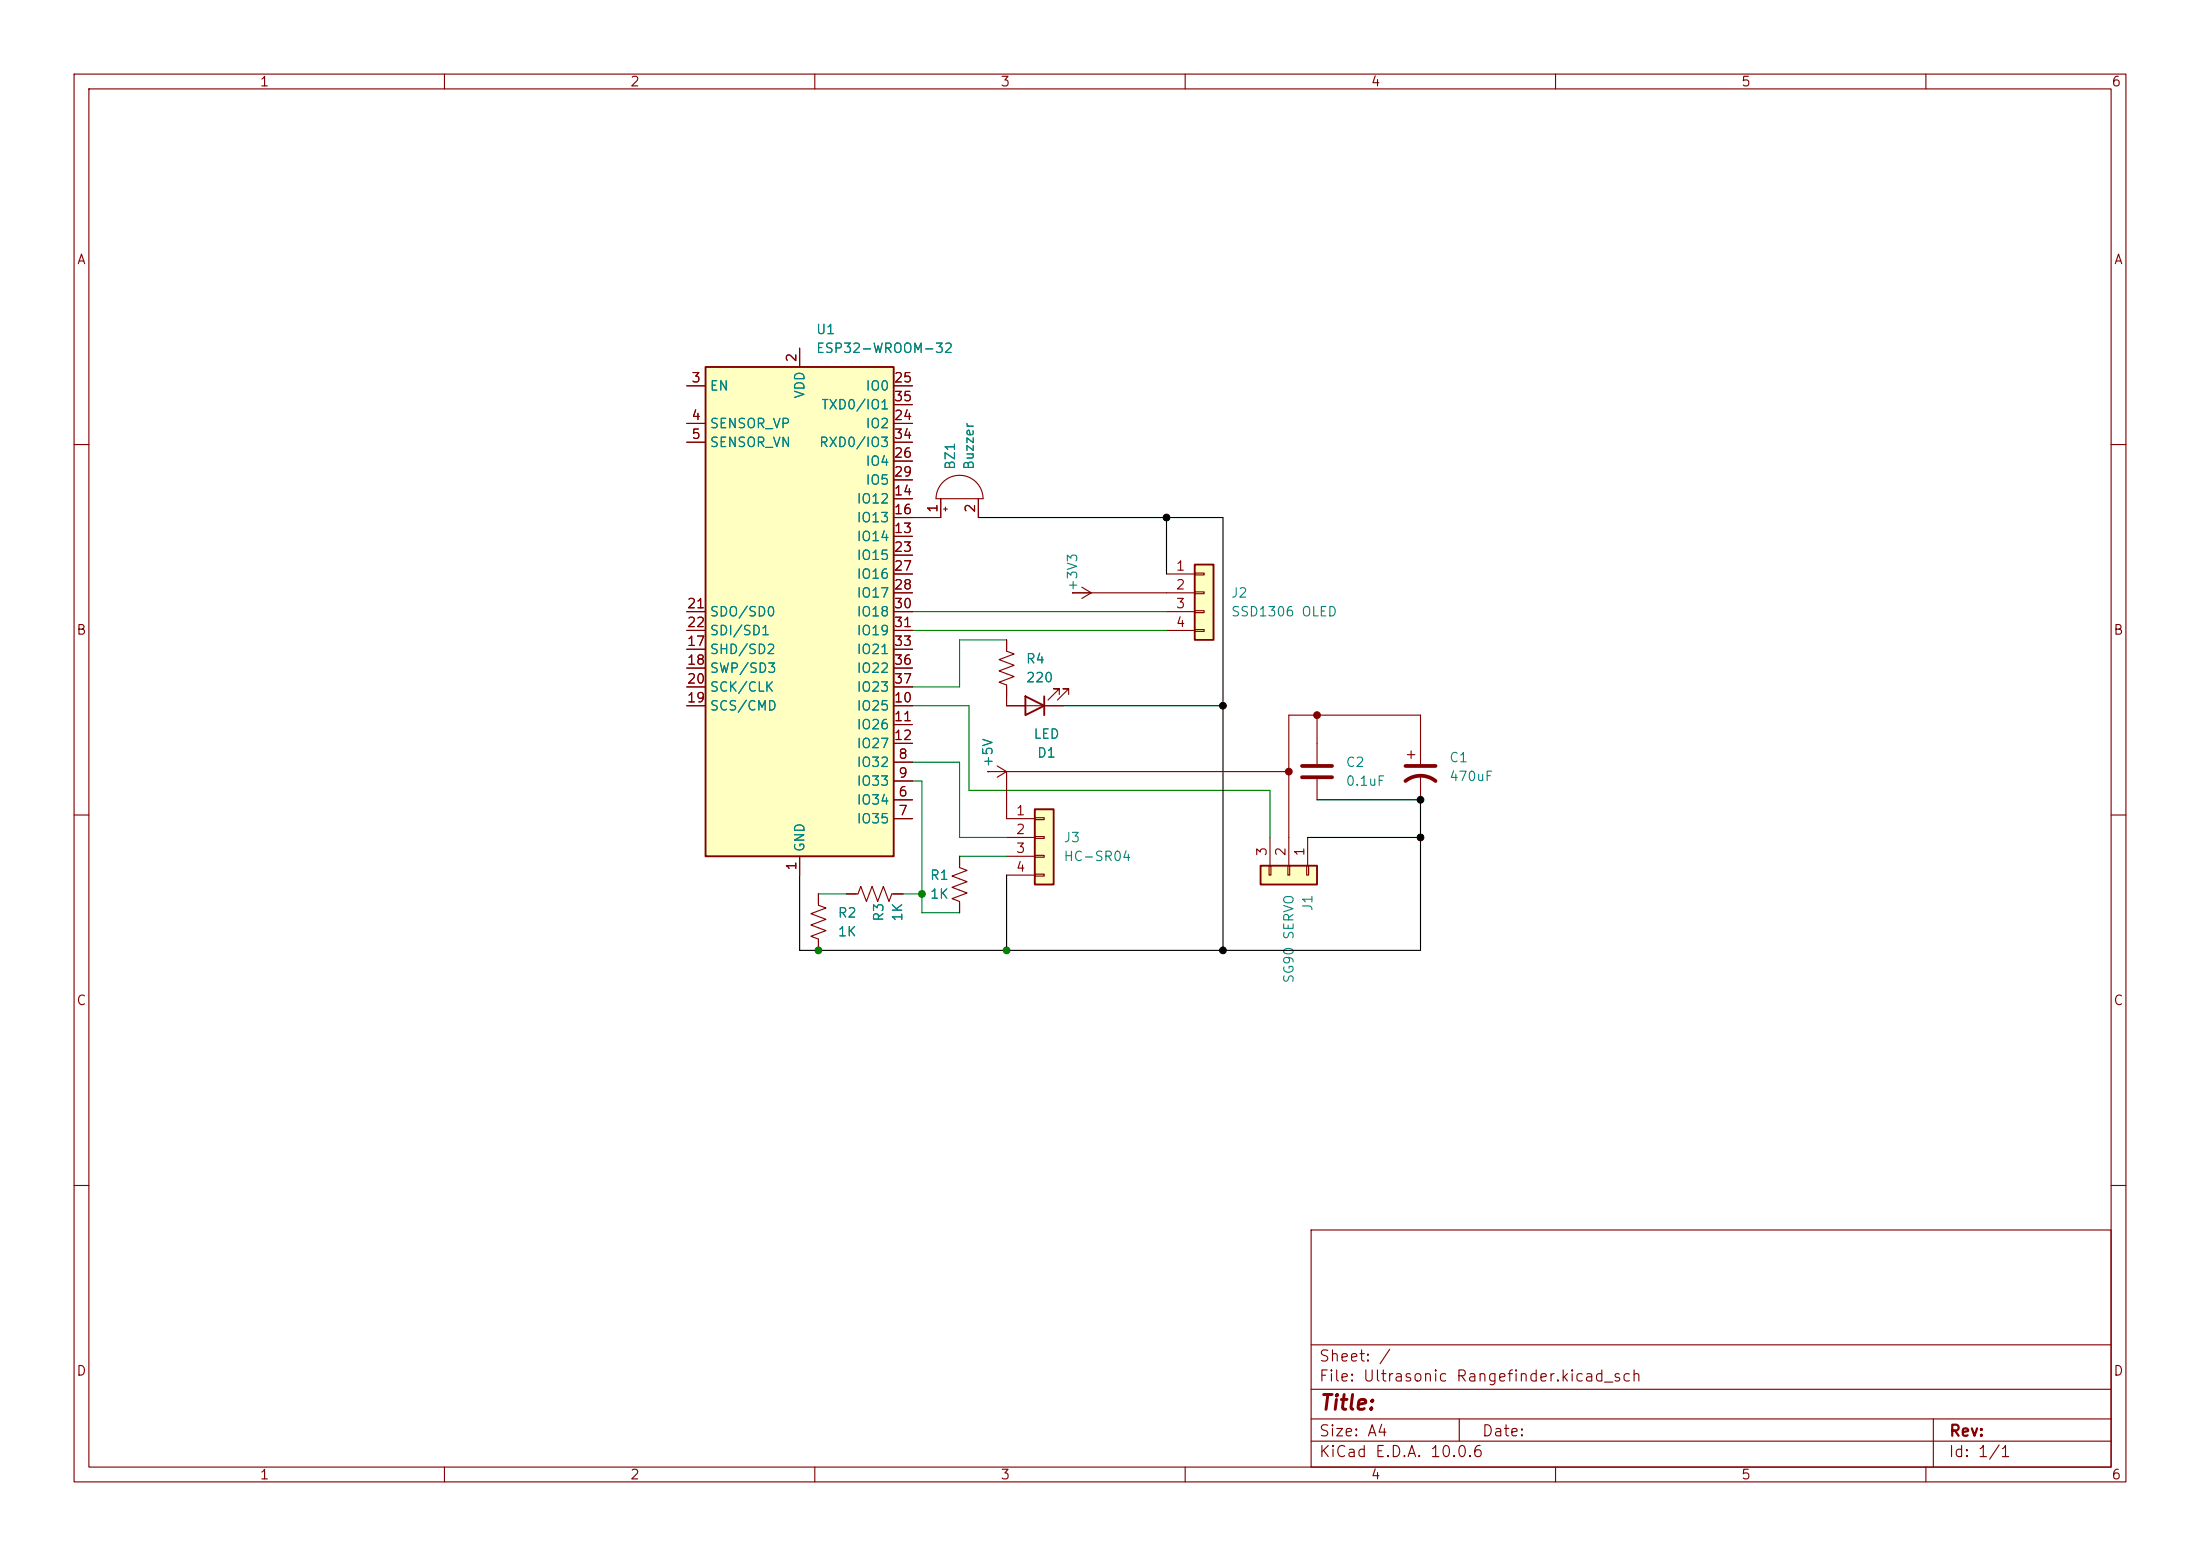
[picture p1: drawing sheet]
(kicad_sch
 (version 20260306)
 (generator "eeschema")
 (generator_version "10.0")
 (paper "A4")
 (lib_symbols
  (symbol "Connector_Generic:Conn_01x03"
   (pin_names
    (offset 1.016) (hide yes)) (exclude_from_sim no) (in_bom yes) (on_board yes)
   (in_pos_files yes)
   (duplicate_pin_numbers_are_jumpers no)
   (property "Reference" "J" (at 0 5.08 0) (show_name no) (do_not_autoplace no) (effects (font (size 1.27 1.27))))
   (property "Value" "Conn_01x03" (at 0 -5.08 0) (show_name no) (do_not_autoplace no) (effects (font (size 1.27 1.27))))
   (property "Footprint" "" (at 0 0 0) (show_name no) (do_not_autoplace no) (hide yes) (effects (font (size 1.27 1.27))))
   (property "Datasheet" "" (at 0 0 0) (show_name no) (do_not_autoplace no) (hide yes) (effects (font (size 1.27 1.27))))
   (property "Description" "Generic connector, single row, 01x03, script generated (kicad-library-utils/schlib/autogen/connector/)" (at 0 0 0) (show_name no) (do_not_autoplace no) (hide yes) (effects (font (size 1.27 1.27))))
   (symbol "Conn_01x03_1_1"
    (rectangle (start -1.27 3.81) (end 1.27 -3.81) (stroke (width 0.254) (type default)) (fill (type background)))
    (rectangle (start -1.27 2.667) (end 0 2.413) (stroke (width 0.1524) (type default)) (fill (type none)))
    (rectangle (start -1.27 0.127) (end 0 -0.127) (stroke (width 0.1524) (type default)) (fill (type none)))
    (rectangle (start -1.27 -2.413) (end 0 -2.667) (stroke (width 0.1524) (type default)) (fill (type none)))
    (pin passive line (at -5.08 2.54 0) (length 3.81) (name "Pin_1" (effects (font (size 1.27 1.27)))) (number "1" (effects (font (size 1.27 1.27)))))
    (pin passive line (at -5.08 0 0) (length 3.81) (name "Pin_2" (effects (font (size 1.27 1.27)))) (number "2" (effects (font (size 1.27 1.27)))))
    (pin passive line (at -5.08 -2.54 0) (length 3.81) (name "Pin_3" (effects (font (size 1.27 1.27)))) (number "3" (effects (font (size 1.27 1.27))))))
   (embedded_fonts no))
  (symbol "Connector_Generic:Conn_01x04"
   (pin_names
    (offset 1.016) (hide yes)) (exclude_from_sim no) (in_bom yes) (on_board yes)
   (in_pos_files yes)
   (duplicate_pin_numbers_are_jumpers no)
   (property "Reference" "J" (at 0 5.08 0) (show_name no) (do_not_autoplace no) (effects (font (size 1.27 1.27))))
   (property "Value" "Conn_01x04" (at 0 -7.62 0) (show_name no) (do_not_autoplace no) (effects (font (size 1.27 1.27))))
   (property "Footprint" "" (at 0 0 0) (show_name no) (do_not_autoplace no) (hide yes) (effects (font (size 1.27 1.27))))
   (property "Datasheet" "" (at 0 0 0) (show_name no) (do_not_autoplace no) (hide yes) (effects (font (size 1.27 1.27))))
   (property "Description" "Generic connector, single row, 01x04, script generated (kicad-library-utils/schlib/autogen/connector/)" (at 0 0 0) (show_name no) (do_not_autoplace no) (hide yes) (effects (font (size 1.27 1.27))))
   (symbol "Conn_01x04_1_1"
    (rectangle (start -1.27 3.81) (end 1.27 -6.35) (stroke (width 0.254) (type default)) (fill (type background)))
    (rectangle (start -1.27 2.667) (end 0 2.413) (stroke (width 0.1524) (type default)) (fill (type none)))
    (rectangle (start -1.27 0.127) (end 0 -0.127) (stroke (width 0.1524) (type default)) (fill (type none)))
    (rectangle (start -1.27 -2.413) (end 0 -2.667) (stroke (width 0.1524) (type default)) (fill (type none)))
    (rectangle (start -1.27 -4.953) (end 0 -5.207) (stroke (width 0.1524) (type default)) (fill (type none)))
    (pin passive line (at -5.08 2.54 0) (length 3.81) (name "Pin_1" (effects (font (size 1.27 1.27)))) (number "1" (effects (font (size 1.27 1.27)))))
    (pin passive line (at -5.08 0 0) (length 3.81) (name "Pin_2" (effects (font (size 1.27 1.27)))) (number "2" (effects (font (size 1.27 1.27)))))
    (pin passive line (at -5.08 -2.54 0) (length 3.81) (name "Pin_3" (effects (font (size 1.27 1.27)))) (number "3" (effects (font (size 1.27 1.27)))))
    (pin passive line (at -5.08 -5.08 0) (length 3.81) (name "Pin_4" (effects (font (size 1.27 1.27)))) (number "4" (effects (font (size 1.27 1.27))))))
   (embedded_fonts no))
  (symbol "Device:Buzzer"
   (pin_names
    (offset 0.0254) (hide yes)) (exclude_from_sim no) (in_bom yes) (on_board yes)
   (in_pos_files yes)
   (duplicate_pin_numbers_are_jumpers no)
   (property "Reference" "BZ" (at 3.81 1.27 0) (show_name no) (do_not_autoplace no) (effects (font (size 1.27 1.27)) (justify left)))
   (property "Value" "Buzzer" (at 3.81 -1.27 0) (show_name no) (do_not_autoplace no) (effects (font (size 1.27 1.27)) (justify left)))
   (property "Footprint" "" (at -0.635 2.54 90) (show_name no) (do_not_autoplace no) (hide yes) (effects (font (size 1.27 1.27))))
   (property "Datasheet" "" (at -0.635 2.54 90) (show_name no) (do_not_autoplace no) (hide yes) (effects (font (size 1.27 1.27))))
   (property "Description" "Buzzer, polarized" (at 0 0 0) (show_name no) (do_not_autoplace no) (hide yes) (effects (font (size 1.27 1.27))))
   (symbol "Buzzer_0_1"
    (polyline (pts (xy -1.651 1.905) (xy -1.143 1.905)) (stroke (width 0) (type default)) (fill (type none)))
    (polyline (pts (xy -1.397 2.159) (xy -1.397 1.651)) (stroke (width 0) (type default)) (fill (type none)))
    (arc (start 0 3.175) (mid 3.1612 0) (end 0 -3.175) (stroke (width 0) (type default)) (fill (type none)))
    (polyline (pts (xy 0 3.175) (xy 0 -3.175)) (stroke (width 0) (type default)) (fill (type none))))
   (symbol "Buzzer_1_1"
    (pin passive line (at -2.54 2.54 0) (length 2.54) (name "+" (effects (font (size 1.27 1.27)))) (number "1" (effects (font (size 1.27 1.27)))))
    (pin passive line (at -2.54 -2.54 0) (length 2.54) (name "-" (effects (font (size 1.27 1.27)))) (number "2" (effects (font (size 1.27 1.27))))))
   (embedded_fonts no))
  (symbol "Device:C"
   (pin_numbers (hide yes))
   (pin_names
    (offset 0.254)) (exclude_from_sim no) (in_bom yes) (on_board yes)
   (in_pos_files yes)
   (duplicate_pin_numbers_are_jumpers no)
   (property "Reference" "C" (at 0.635 2.54 0) (show_name no) (do_not_autoplace no) (effects (font (size 1.27 1.27)) (justify left)))
   (property "Value" "C" (at 0.635 -2.54 0) (show_name no) (do_not_autoplace no) (effects (font (size 1.27 1.27)) (justify left)))
   (property "Footprint" "" (at 0.9652 -3.81 0) (show_name no) (do_not_autoplace no) (hide yes) (effects (font (size 1.27 1.27))))
   (property "Datasheet" "" (at 0 0 0) (show_name no) (do_not_autoplace no) (hide yes) (effects (font (size 1.27 1.27))))
   (property "Description" "Unpolarized capacitor" (at 0 0 0) (show_name no) (do_not_autoplace no) (hide yes) (effects (font (size 1.27 1.27))))
   (symbol "C_0_1"
    (polyline (pts (xy -2.032 0.762) (xy 2.032 0.762)) (stroke (width 0.508) (type default)) (fill (type none)))
    (polyline (pts (xy -2.032 -0.762) (xy 2.032 -0.762)) (stroke (width 0.508) (type default)) (fill (type none))))
   (symbol "C_1_1"
    (pin passive line (at 0 3.81 270) (length 2.794) (name "" (effects (font (size 1.27 1.27)))) (number "1" (effects (font (size 1.27 1.27)))))
    (pin passive line (at 0 -3.81 90) (length 2.794) (name "" (effects (font (size 1.27 1.27)))) (number "2" (effects (font (size 1.27 1.27))))))
   (embedded_fonts no))
  (symbol "Device:C_Polarized_US"
   (pin_numbers (hide yes))
   (pin_names
    (offset 0.254) (hide yes)) (exclude_from_sim no) (in_bom yes) (on_board yes)
   (in_pos_files yes)
   (duplicate_pin_numbers_are_jumpers no)
   (property "Reference" "C" (at 0.635 2.54 0) (show_name no) (do_not_autoplace no) (effects (font (size 1.27 1.27)) (justify left)))
   (property "Value" "C_Polarized_US" (at 0.635 -2.54 0) (show_name no) (do_not_autoplace no) (effects (font (size 1.27 1.27)) (justify left)))
   (property "Footprint" "" (at 0 0 0) (show_name no) (do_not_autoplace no) (hide yes) (effects (font (size 1.27 1.27))))
   (property "Datasheet" "" (at 0 0 0) (show_name no) (do_not_autoplace no) (hide yes) (effects (font (size 1.27 1.27))))
   (property "Description" "Polarized capacitor, US symbol" (at 0 0 0) (show_name no) (do_not_autoplace no) (hide yes) (effects (font (size 1.27 1.27))))
   (symbol "C_Polarized_US_0_1"
    (polyline (pts (xy -2.032 0.762) (xy 2.032 0.762)) (stroke (width 0.508) (type default)) (fill (type none)))
    (polyline (pts (xy -1.778 2.286) (xy -0.762 2.286)) (stroke (width 0) (type default)) (fill (type none)))
    (polyline (pts (xy -1.27 1.778) (xy -1.27 2.794)) (stroke (width 0) (type default)) (fill (type none)))
    (arc (start -2.032 -1.27) (mid 0 -0.5572) (end 2.032 -1.27) (stroke (width 0.508) (type default)) (fill (type none))))
   (symbol "C_Polarized_US_1_1"
    (pin passive line (at 0 3.81 270) (length 2.794) (name "" (effects (font (size 1.27 1.27)))) (number "1" (effects (font (size 1.27 1.27)))))
    (pin passive line (at 0 -3.81 90) (length 3.302) (name "" (effects (font (size 1.27 1.27)))) (number "2" (effects (font (size 1.27 1.27))))))
   (embedded_fonts no))
  (symbol "Device:LED"
   (pin_numbers (hide yes))
   (pin_names
    (offset 1.016) (hide yes)) (exclude_from_sim no) (in_bom yes) (on_board yes)
   (in_pos_files yes)
   (duplicate_pin_numbers_are_jumpers no)
   (property "Reference" "D" (at 0 2.54 0) (show_name no) (do_not_autoplace no) (effects (font (size 1.27 1.27))))
   (property "Value" "LED" (at 0 -2.54 0) (show_name no) (do_not_autoplace no) (effects (font (size 1.27 1.27))))
   (property "Footprint" "" (at 0 0 0) (show_name no) (do_not_autoplace no) (hide yes) (effects (font (size 1.27 1.27))))
   (property "Datasheet" "" (at 0 0 0) (show_name no) (do_not_autoplace no) (hide yes) (effects (font (size 1.27 1.27))))
   (property "Description" "Light emitting diode" (at 0 0 0) (show_name no) (do_not_autoplace no) (hide yes) (effects (font (size 1.27 1.27))))
   (property "Sim.Pins" "1=K 2=A" (at 0 0 0) (show_name no) (do_not_autoplace no) (hide yes) (effects (font (size 1.27 1.27))))
   (symbol "LED_0_1"
    (polyline (pts (xy -3.048 -0.762) (xy -4.572 -2.286) (xy -3.81 -2.286) (xy -4.572 -2.286) (xy -4.572 -1.524)) (stroke (width 0) (type default)) (fill (type none)))
    (polyline (pts (xy -1.778 -0.762) (xy -3.302 -2.286) (xy -2.54 -2.286) (xy -3.302 -2.286) (xy -3.302 -1.524)) (stroke (width 0) (type default)) (fill (type none)))
    (polyline (pts (xy -1.27 0) (xy 1.27 0)) (stroke (width 0) (type default)) (fill (type none)))
    (polyline (pts (xy -1.27 -1.27) (xy -1.27 1.27)) (stroke (width 0.254) (type default)) (fill (type none)))
    (polyline (pts (xy 1.27 -1.27) (xy 1.27 1.27) (xy -1.27 0) (xy 1.27 -1.27)) (stroke (width 0.254) (type default)) (fill (type none))))
   (symbol "LED_1_1"
    (pin passive line (at -3.81 0 0) (length 2.54) (name "K" (effects (font (size 1.27 1.27)))) (number "1" (effects (font (size 1.27 1.27)))))
    (pin passive line (at 3.81 0 180) (length 2.54) (name "A" (effects (font (size 1.27 1.27)))) (number "2" (effects (font (size 1.27 1.27))))))
   (embedded_fonts no))
  (symbol "Device:R_US"
   (pin_numbers (hide yes))
   (pin_names
    (offset 0)) (exclude_from_sim no) (in_bom yes) (on_board yes)
   (in_pos_files yes)
   (duplicate_pin_numbers_are_jumpers no)
   (property "Reference" "R" (at 2.54 0 90) (show_name no) (do_not_autoplace no) (effects (font (size 1.27 1.27))))
   (property "Value" "R_US" (at -2.54 0 90) (show_name no) (do_not_autoplace no) (effects (font (size 1.27 1.27))))
   (property "Footprint" "" (at 1.016 -0.254 90) (show_name no) (do_not_autoplace no) (hide yes) (effects (font (size 1.27 1.27))))
   (property "Datasheet" "" (at 0 0 0) (show_name no) (do_not_autoplace no) (hide yes) (effects (font (size 1.27 1.27))))
   (property "Description" "Resistor, US symbol" (at 0 0 0) (show_name no) (do_not_autoplace no) (hide yes) (effects (font (size 1.27 1.27))))
   (symbol "R_US_0_1"
    (polyline (pts (xy 0 2.286) (xy 0 2.54)) (stroke (width 0) (type default)) (fill (type none)))
    (polyline (pts (xy 0 2.286) (xy 1.016 1.905) (xy 0 1.524) (xy -1.016 1.143) (xy 0 0.762)) (stroke (width 0) (type default)) (fill (type none)))
    (polyline (pts (xy 0 0.762) (xy 1.016 0.381) (xy 0 0) (xy -1.016 -0.381) (xy 0 -0.762)) (stroke (width 0) (type default)) (fill (type none)))
    (polyline (pts (xy 0 -0.762) (xy 1.016 -1.143) (xy 0 -1.524) (xy -1.016 -1.905) (xy 0 -2.286)) (stroke (width 0) (type default)) (fill (type none)))
    (polyline (pts (xy 0 -2.286) (xy 0 -2.54)) (stroke (width 0) (type default)) (fill (type none))))
   (symbol "R_US_1_1"
    (pin passive line (at 0 3.81 270) (length 1.27) (name "" (effects (font (size 1.27 1.27)))) (number "1" (effects (font (size 1.27 1.27)))))
    (pin passive line (at 0 -3.81 90) (length 1.27) (name "" (effects (font (size 1.27 1.27)))) (number "2" (effects (font (size 1.27 1.27))))))
   (embedded_fonts no))
  (symbol "RF_Module:ESP32-WROOM-32" (exclude_from_sim no) (in_bom yes) (on_board yes)
   (in_pos_files yes)
   (duplicate_pin_numbers_are_jumpers no)
   (property "Reference" "U" (at -12.7 34.29 0) (show_name no) (do_not_autoplace no) (effects (font (size 1.27 1.27)) (justify left)))
   (property "Value" "ESP32-WROOM-32" (at 1.27 34.29 0) (show_name no) (do_not_autoplace no) (effects (font (size 1.27 1.27)) (justify left)))
   (property "Footprint" "RF_Module:ESP32-WROOM-32" (at 0 -38.1 0) (show_name no) (do_not_autoplace no) (hide yes) (effects (font (size 1.27 1.27))))
   (property "Datasheet" "https://www.espressif.com/sites/default/files/documentation/esp32-wroom-32_datasheet_en.pdf" (at -7.62 1.27 0) (show_name no) (do_not_autoplace no) (hide yes) (effects (font (size 1.27 1.27))))
   (property "Description" "RF Module, ESP32-D0WDQ6 SoC, Wi-Fi 802.11b/g/n, Bluetooth, BLE, 32-bit, 2.7-3.6V, onboard antenna, SMD" (at 0 0 0) (show_name no) (do_not_autoplace no) (hide yes) (effects (font (size 1.27 1.27))))
   (symbol "ESP32-WROOM-32_0_1"
    (rectangle (start -12.7 33.02) (end 12.7 -33.02) (stroke (width 0.254) (type default)) (fill (type background))))
   (symbol "ESP32-WROOM-32_1_1"
    (pin power_in line (at 0 -35.56 90) (length 2.54) (name "GND" (effects (font (size 1.27 1.27)))) (number "1" (effects (font (size 1.27 1.27)))))
    (pin power_in line (at 0 35.56 270) (length 2.54) (name "VDD" (effects (font (size 1.27 1.27)))) (number "2" (effects (font (size 1.27 1.27)))))
    (pin input line (at -15.24 30.48 0) (length 2.54) (name "EN" (effects (font (size 1.27 1.27)))) (number "3" (effects (font (size 1.27 1.27)))))
    (pin input line (at -15.24 25.4 0) (length 2.54) (name "SENSOR_VP" (effects (font (size 1.27 1.27)))) (number "4" (effects (font (size 1.27 1.27)))))
    (pin input line (at -15.24 22.86 0) (length 2.54) (name "SENSOR_VN" (effects (font (size 1.27 1.27)))) (number "5" (effects (font (size 1.27 1.27)))))
    (pin input line (at 15.24 -25.4 180) (length 2.54) (name "IO34" (effects (font (size 1.27 1.27)))) (number "6" (effects (font (size 1.27 1.27)))))
    (pin input line (at 15.24 -27.94 180) (length 2.54) (name "IO35" (effects (font (size 1.27 1.27)))) (number "7" (effects (font (size 1.27 1.27)))))
    (pin bidirectional line (at 15.24 -20.32 180) (length 2.54) (name "IO32" (effects (font (size 1.27 1.27)))) (number "8" (effects (font (size 1.27 1.27)))))
    (pin bidirectional line (at 15.24 -22.86 180) (length 2.54) (name "IO33" (effects (font (size 1.27 1.27)))) (number "9" (effects (font (size 1.27 1.27)))))
    (pin bidirectional line (at 15.24 -12.7 180) (length 2.54) (name "IO25" (effects (font (size 1.27 1.27)))) (number "10" (effects (font (size 1.27 1.27)))))
    (pin bidirectional line (at 15.24 -15.24 180) (length 2.54) (name "IO26" (effects (font (size 1.27 1.27)))) (number "11" (effects (font (size 1.27 1.27)))))
    (pin bidirectional line (at 15.24 -17.78 180) (length 2.54) (name "IO27" (effects (font (size 1.27 1.27)))) (number "12" (effects (font (size 1.27 1.27)))))
    (pin bidirectional line (at 15.24 10.16 180) (length 2.54) (name "IO14" (effects (font (size 1.27 1.27)))) (number "13" (effects (font (size 1.27 1.27)))))
    (pin bidirectional line (at 15.24 15.24 180) (length 2.54) (name "IO12" (effects (font (size 1.27 1.27)))) (number "14" (effects (font (size 1.27 1.27)))))
    (pin passive line (at 0 -35.56 90) (length 2.54) (hide yes) (name "GND" (effects (font (size 1.27 1.27)))) (number "15" (effects (font (size 1.27 1.27)))))
    (pin bidirectional line (at 15.24 12.7 180) (length 2.54) (name "IO13" (effects (font (size 1.27 1.27)))) (number "16" (effects (font (size 1.27 1.27)))))
    (pin bidirectional line (at -15.24 -5.08 0) (length 2.54) (name "SHD/SD2" (effects (font (size 1.27 1.27)))) (number "17" (effects (font (size 1.27 1.27)))))
    (pin bidirectional line (at -15.24 -7.62 0) (length 2.54) (name "SWP/SD3" (effects (font (size 1.27 1.27)))) (number "18" (effects (font (size 1.27 1.27)))))
    (pin bidirectional line (at -15.24 -12.7 0) (length 2.54) (name "SCS/CMD" (effects (font (size 1.27 1.27)))) (number "19" (effects (font (size 1.27 1.27)))))
    (pin bidirectional line (at -15.24 -10.16 0) (length 2.54) (name "SCK/CLK" (effects (font (size 1.27 1.27)))) (number "20" (effects (font (size 1.27 1.27)))))
    (pin bidirectional line (at -15.24 0 0) (length 2.54) (name "SDO/SD0" (effects (font (size 1.27 1.27)))) (number "21" (effects (font (size 1.27 1.27)))))
    (pin bidirectional line (at -15.24 -2.54 0) (length 2.54) (name "SDI/SD1" (effects (font (size 1.27 1.27)))) (number "22" (effects (font (size 1.27 1.27)))))
    (pin bidirectional line (at 15.24 7.62 180) (length 2.54) (name "IO15" (effects (font (size 1.27 1.27)))) (number "23" (effects (font (size 1.27 1.27)))))
    (pin bidirectional line (at 15.24 25.4 180) (length 2.54) (name "IO2" (effects (font (size 1.27 1.27)))) (number "24" (effects (font (size 1.27 1.27)))))
    (pin bidirectional line (at 15.24 30.48 180) (length 2.54) (name "IO0" (effects (font (size 1.27 1.27)))) (number "25" (effects (font (size 1.27 1.27)))))
    (pin bidirectional line (at 15.24 20.32 180) (length 2.54) (name "IO4" (effects (font (size 1.27 1.27)))) (number "26" (effects (font (size 1.27 1.27)))))
    (pin bidirectional line (at 15.24 5.08 180) (length 2.54) (name "IO16" (effects (font (size 1.27 1.27)))) (number "27" (effects (font (size 1.27 1.27)))))
    (pin bidirectional line (at 15.24 2.54 180) (length 2.54) (name "IO17" (effects (font (size 1.27 1.27)))) (number "28" (effects (font (size 1.27 1.27)))))
    (pin bidirectional line (at 15.24 17.78 180) (length 2.54) (name "IO5" (effects (font (size 1.27 1.27)))) (number "29" (effects (font (size 1.27 1.27)))))
    (pin bidirectional line (at 15.24 0 180) (length 2.54) (name "IO18" (effects (font (size 1.27 1.27)))) (number "30" (effects (font (size 1.27 1.27)))))
    (pin bidirectional line (at 15.24 -2.54 180) (length 2.54) (name "IO19" (effects (font (size 1.27 1.27)))) (number "31" (effects (font (size 1.27 1.27)))))
    (pin no_connect line (at -12.7 -27.94 0) (length 2.54) (hide yes) (name "NC" (effects (font (size 1.27 1.27)))) (number "32" (effects (font (size 1.27 1.27)))))
    (pin bidirectional line (at 15.24 -5.08 180) (length 2.54) (name "IO21" (effects (font (size 1.27 1.27)))) (number "33" (effects (font (size 1.27 1.27)))))
    (pin bidirectional line (at 15.24 22.86 180) (length 2.54) (name "RXD0/IO3" (effects (font (size 1.27 1.27)))) (number "34" (effects (font (size 1.27 1.27)))))
    (pin bidirectional line (at 15.24 27.94 180) (length 2.54) (name "TXD0/IO1" (effects (font (size 1.27 1.27)))) (number "35" (effects (font (size 1.27 1.27)))))
    (pin bidirectional line (at 15.24 -7.62 180) (length 2.54) (name "IO22" (effects (font (size 1.27 1.27)))) (number "36" (effects (font (size 1.27 1.27)))))
    (pin bidirectional line (at 15.24 -10.16 180) (length 2.54) (name "IO23" (effects (font (size 1.27 1.27)))) (number "37" (effects (font (size 1.27 1.27)))))
    (pin passive line (at 0 -35.56 90) (length 2.54) (hide yes) (name "GND" (effects (font (size 1.27 1.27)))) (number "38" (effects (font (size 1.27 1.27)))))
    (pin passive line (at 0 -35.56 90) (length 2.54) (hide yes) (name "GND" (effects (font (size 1.27 1.27)))) (number "39" (effects (font (size 1.27 1.27))))))
   (embedded_fonts no))
  (symbol "power:+3V3"
   (power global)
   (pin_numbers (hide yes))
   (pin_names
    (offset 0) (hide yes)) (exclude_from_sim no) (in_bom yes) (on_board yes)
   (in_pos_files yes)
   (duplicate_pin_numbers_are_jumpers no)
   (property "Reference" "#PWR" (at 0 -3.81 0) (show_name no) (do_not_autoplace no) (hide yes) (effects (font (size 1.27 1.27))))
   (property "Value" "+3V3" (at 0 3.556 0) (show_name no) (do_not_autoplace no) (effects (font (size 1.27 1.27))))
   (property "Footprint" "" (at 0 0 0) (show_name no) (do_not_autoplace no) (hide yes) (effects (font (size 1.27 1.27))))
   (property "Datasheet" "" (at 0 0 0) (show_name no) (do_not_autoplace no) (hide yes) (effects (font (size 1.27 1.27))))
   (property "Description" "Power symbol creates a global label with name \"+3V3\"" (at 0 0 0) (show_name no) (do_not_autoplace no) (hide yes) (effects (font (size 1.27 1.27))))
   (symbol "+3V3_0_1"
    (polyline (pts (xy -0.762 1.27) (xy 0 2.54)) (stroke (width 0) (type default)) (fill (type none)))
    (polyline (pts (xy 0 2.54) (xy 0.762 1.27)) (stroke (width 0) (type default)) (fill (type none)))
    (polyline (pts (xy 0 0) (xy 0 2.54)) (stroke (width 0) (type default)) (fill (type none))))
   (symbol "+3V3_1_1"
    (pin power_in line (at 0 0 90) (length 0) (name "" (effects (font (size 1.27 1.27)))) (number "1" (effects (font (size 1.27 1.27))))))
   (embedded_fonts no))
  (symbol "power:+5V"
   (power global)
   (pin_numbers (hide yes))
   (pin_names
    (offset 0) (hide yes)) (exclude_from_sim no) (in_bom yes) (on_board yes)
   (in_pos_files yes)
   (duplicate_pin_numbers_are_jumpers no)
   (property "Reference" "#PWR" (at 0 -3.81 0) (show_name no) (do_not_autoplace no) (hide yes) (effects (font (size 1.27 1.27))))
   (property "Value" "+5V" (at 0 3.556 0) (show_name no) (do_not_autoplace no) (effects (font (size 1.27 1.27))))
   (property "Footprint" "" (at 0 0 0) (show_name no) (do_not_autoplace no) (hide yes) (effects (font (size 1.27 1.27))))
   (property "Datasheet" "" (at 0 0 0) (show_name no) (do_not_autoplace no) (hide yes) (effects (font (size 1.27 1.27))))
   (property "Description" "Power symbol creates a global label with name \"+5V\"" (at 0 0 0) (show_name no) (do_not_autoplace no) (hide yes) (effects (font (size 1.27 1.27))))
   (symbol "+5V_0_1"
    (polyline (pts (xy -0.762 1.27) (xy 0 2.54)) (stroke (width 0) (type default)) (fill (type none)))
    (polyline (pts (xy 0 2.54) (xy 0.762 1.27)) (stroke (width 0) (type default)) (fill (type none)))
    (polyline (pts (xy 0 0) (xy 0 2.54)) (stroke (width 0) (type default)) (fill (type none))))
   (symbol "+5V_1_1"
    (pin power_in line (at 0 0 90) (length 0) (name "" (effects (font (size 1.27 1.27)))) (number "1" (effects (font (size 1.27 1.27))))))
   (embedded_fonts no)))
 (junction
  (at 191.77 107.95)
  (diameter 0)
  (color 0 0 0 1))
 (junction
  (at 177.8 96.52)
  (diameter 0)
  (color 132 0 0 1))
 (junction
  (at 110.49 128.27)
  (diameter 0)
  (color 0 0 0 0))
 (junction
  (at 173.99 104.14)
  (diameter 0)
  (color 132 0 0 1))
 (junction
  (at 191.77 113.03)
  (diameter 0)
  (color 0 0 0 1))
 (junction
  (at 124.46 120.65)
  (diameter 0)
  (color 0 0 0 0))
 (junction
  (at 165.1 128.27)
  (diameter 0)
  (color 0 0 0 1))
 (junction
  (at 157.48 69.85)
  (diameter 0)
  (color 0 0 0 1))
 (junction
  (at 165.1 95.25)
  (diameter 0)
  (color 0 0 0 1))
 (junction
  (at 135.89 128.27)
  (diameter 0)
  (color 0 0 0 0))
 (wire
  (pts (xy 129.54 113.03) (xy 129.54 102.87))
  (stroke (width 0) (type default)))
 (wire
  (pts (xy 132.08 69.85) (xy 165.1 69.85))
  (stroke (width 0) (type default) (color 0 0 0 1)))
 (wire
  (pts (xy 177.8 96.52) (xy 177.8 100.33))
  (stroke (width 0) (type default) (color 132 0 0 1)))
 (wire
  (pts (xy 191.77 100.33) (xy 191.77 96.52))
  (stroke (width 0) (type default) (color 132 0 0 1)))
 (wire
  (pts (xy 165.1 95.25) (xy 165.1 128.27))
  (stroke (width 0) (type default) (color 14 0 0 1)))
 (wire
  (pts (xy 165.1 69.85) (xy 165.1 95.25))
  (stroke (width 0) (type default) (color 0 0 0 1)))
 (wire
  (pts (xy 130.81 106.68) (xy 171.45 106.68))
  (stroke (width 0) (type default)))
 (wire
  (pts (xy 123.19 95.25) (xy 130.81 95.25))
  (stroke (width 0) (type default)))
 (wire
  (pts (xy 107.95 128.27) (xy 110.49 128.27))
  (stroke (width 0) (type default) (color 0 0 0 1)))
 (wire
  (pts (xy 135.89 93.98) (xy 135.89 95.25))
  (stroke (width 0) (type default) (color 132 0 0 1)))
 (wire
  (pts (xy 129.54 102.87) (xy 123.19 102.87))
  (stroke (width 0) (type default)))
 (wire
  (pts (xy 123.19 105.41) (xy 124.46 105.41))
  (stroke (width 0) (type default)))
 (wire
  (pts (xy 123.19 69.85) (xy 127 69.85))
  (stroke (width 0) (type default) (color 132 0 0 1)))
 (wire
  (pts (xy 173.99 96.52) (xy 191.77 96.52))
  (stroke (width 0) (type default) (color 132 0 0 1)))
 (wire
  (pts (xy 177.8 107.95) (xy 191.77 107.95))
  (stroke (width 0) (type default) (color 0 0 0 1)))
 (wire
  (pts (xy 171.45 106.68) (xy 171.45 113.03))
  (stroke (width 0) (type default)))
 (wire
  (pts (xy 135.89 128.27) (xy 165.1 128.27))
  (stroke (width 0) (type default) (color 2 0 0 1)))
 (wire
  (pts (xy 135.89 113.03) (xy 129.54 113.03))
  (stroke (width 0) (type default)))
 (wire
  (pts (xy 124.46 120.65) (xy 121.92 120.65))
  (stroke (width 0) (type default)))
 (wire
  (pts (xy 191.77 128.27) (xy 165.1 128.27))
  (stroke (width 0) (type default) (color 0 0 0 1)))
 (wire
  (pts (xy 110.49 128.27) (xy 135.89 128.27))
  (stroke (width 0) (type default) (color 0 0 0 1)))
 (wire
  (pts (xy 124.46 105.41) (xy 124.46 120.65))
  (stroke (width 0) (type default)))
 (wire
  (pts (xy 173.99 104.14) (xy 173.99 113.03))
  (stroke (width 0) (type default) (color 132 0 0 1)))
 (wire
  (pts (xy 144.78 80.01) (xy 157.48 80.01))
  (stroke (width 0) (type default) (color 132 0 0 1)))
 (wire
  (pts (xy 123.19 85.09) (xy 157.48 85.09))
  (stroke (width 0) (type default)))
 (wire
  (pts (xy 124.46 123.19) (xy 124.46 120.65))
  (stroke (width 0) (type default)))
 (wire
  (pts (xy 107.95 118.11) (xy 107.95 128.27))
  (stroke (width 0) (type default) (color 0 0 0 1)))
 (wire
  (pts (xy 129.54 86.36) (xy 135.89 86.36))
  (stroke (width 0) (type default)))
 (wire
  (pts (xy 143.51 95.25) (xy 165.1 95.25))
  (stroke (width 0) (type default) (color 2 0 0 1)))
 (wire
  (pts (xy 110.49 120.65) (xy 114.3 120.65))
  (stroke (width 0) (type default)))
 (wire
  (pts (xy 135.89 115.57) (xy 129.54 115.57))
  (stroke (width 0) (type default)))
 (wire
  (pts (xy 157.48 69.85) (xy 157.48 77.47))
  (stroke (width 0) (type default) (color 0 0 0 1)))
 (wire
  (pts (xy 135.89 118.11) (xy 135.89 128.27))
  (stroke (width 0) (type default) (color 0 0 0 1)))
 (wire
  (pts (xy 191.77 107.95) (xy 191.77 128.27))
  (stroke (width 0) (type default) (color 0 0 0 1)))
 (wire
  (pts (xy 129.54 92.71) (xy 129.54 86.36))
  (stroke (width 0) (type default)))
 (wire
  (pts (xy 176.53 113.03) (xy 191.77 113.03))
  (stroke (width 0) (type default) (color 0 0 0 1)))
 (wire
  (pts (xy 124.46 123.19) (xy 129.54 123.19))
  (stroke (width 0) (type default)))
 (wire
  (pts (xy 135.89 104.14) (xy 135.89 110.49))
  (stroke (width 0) (type default) (color 132 0 0 1)))
 (wire
  (pts (xy 135.89 104.14) (xy 173.99 104.14))
  (stroke (width 0) (type default) (color 132 0 0 1)))
 (wire
  (pts (xy 123.19 92.71) (xy 129.54 92.71))
  (stroke (width 0) (type default)))
 (wire
  (pts (xy 123.19 82.55) (xy 157.48 82.55))
  (stroke (width 0) (type default)))
 (wire
  (pts (xy 173.99 96.52) (xy 173.99 104.14))
  (stroke (width 0) (type default) (color 132 0 0 1)))
 (wire
  (pts (xy 130.81 95.25) (xy 130.81 106.68))
  (stroke (width 0) (type default)))
 (symbol
  (lib_id "Device:Buzzer")
  (at 129.54 67.31 90)
  (unit 1)
  (body_style 1)
  (exclude_from_sim no)
  (in_bom yes)
  (on_board yes)
  (in_pos_files yes)
  (dnp no)
  (fields_autoplaced yes)
  (property "Reference" "BZ1" (at 128.2699 63.5 0) (show_name no) (do_not_autoplace no) (effects (font (size 1.27 1.27)) (justify left)))
  (property "Value" "Buzzer" (at 130.8099 63.5 0) (show_name no) (do_not_autoplace no) (effects (font (size 1.27 1.27)) (justify left)))
  (property "Footprint" "" (at 127 67.945 90) (hide yes) (show_name no) (do_not_autoplace no) (effects (font (size 1.27 1.27))))
  (property "Datasheet" "" (at 127 67.945 90) (hide yes) (show_name no) (do_not_autoplace no) (effects (font (size 1.27 1.27))))
  (property "Description" "Buzzer, polarized" (at 129.54 67.31 0) (hide yes) (show_name no) (do_not_autoplace no) (effects (font (size 1.27 1.27))))
  (pin "2")
  (pin "1"))
 (symbol
  (lib_id "Connector_Generic:Conn_01x03")
  (at 173.99 118.11 270)
  (unit 1)
  (body_style 1)
  (exclude_from_sim no)
  (in_bom yes)
  (on_board yes)
  (in_pos_files yes)
  (dnp no)
  (property "Reference" "J1" (at 176.53 120.65 0) (show_name no) (do_not_autoplace no) (effects (font (size 1.27 1.27)) (justify left)))
  (property "Value" "SG90 SERVO" (at 173.99 120.65 0) (show_name no) (do_not_autoplace no) (effects (font (size 1.27 1.27)) (justify left)))
  (property "Footprint" "" (at 173.99 118.11 0) (hide yes) (show_name no) (do_not_autoplace no) (effects (font (size 1.27 1.27))))
  (property "Datasheet" "" (at 173.99 118.11 0) (hide yes) (show_name no) (do_not_autoplace no) (effects (font (size 1.27 1.27))))
  (property "Description" "Generic connector, single row, 01x03, script generated (kicad-library-utils/schlib/autogen/connector/)" (at 173.99 118.11 0) (hide yes) (show_name no) (do_not_autoplace no) (effects (font (size 1.27 1.27))))
  (pin "3")
  (pin "1")
  (pin "2"))
 (symbol
  (lib_id "Device:C")
  (at 177.8 104.14 0)
  (unit 1)
  (body_style 1)
  (exclude_from_sim no)
  (in_bom yes)
  (on_board yes)
  (in_pos_files yes)
  (dnp no)
  (fields_autoplaced yes)
  (property "Reference" "C2" (at 181.61 102.8699 0) (show_name no) (do_not_autoplace no) (effects (font (size 1.27 1.27)) (justify left)))
  (property "Value" "0.1uF" (at 181.61 105.4099 0) (show_name no) (do_not_autoplace no) (effects (font (size 1.27 1.27)) (justify left)))
  (property "Footprint" "" (at 178.7652 107.95 0) (hide yes) (show_name no) (do_not_autoplace no) (effects (font (size 1.27 1.27))))
  (property "Datasheet" "" (at 177.8 104.14 0) (hide yes) (show_name no) (do_not_autoplace no) (effects (font (size 1.27 1.27))))
  (property "Description" "Unpolarized capacitor" (at 177.8 104.14 0) (hide yes) (show_name no) (do_not_autoplace no) (effects (font (size 1.27 1.27))))
  (pin "1")
  (pin "2"))
 (symbol
  (lib_id "RF_Module:ESP32-WROOM-32")
  (at 107.95 82.55 0)
  (unit 1)
  (body_style 1)
  (exclude_from_sim no)
  (in_bom yes)
  (on_board yes)
  (in_pos_files yes)
  (dnp no)
  (fields_autoplaced yes)
  (property "Reference" "U1" (at 110.0933 44.45 0) (show_name no) (do_not_autoplace no) (effects (font (size 1.27 1.27)) (justify left)))
  (property "Value" "ESP32-WROOM-32" (at 110.0933 46.99 0) (show_name no) (do_not_autoplace no) (effects (font (size 1.27 1.27)) (justify left)))
  (property "Footprint" "RF_Module:ESP32-WROOM-32" (at 107.95 120.65 0) (hide yes) (show_name no) (do_not_autoplace no) (effects (font (size 1.27 1.27))))
  (property "Datasheet" "https://www.espressif.com/sites/default/files/documentation/esp32-wroom-32_datasheet_en.pdf" (at 100.33 81.28 0) (hide yes) (show_name no) (do_not_autoplace no) (effects (font (size 1.27 1.27))))
  (property "Description" "RF Module, ESP32-D0WDQ6 SoC, Wi-Fi 802.11b/g/n, Bluetooth, BLE, 32-bit, 2.7-3.6V, onboard antenna, SMD" (at 107.95 82.55 0) (hide yes) (show_name no) (do_not_autoplace no) (effects (font (size 1.27 1.27))))
  (pin "12")
  (pin "19")
  (pin "9")
  (pin "18")
  (pin "17")
  (pin "4")
  (pin "7")
  (pin "1")
  (pin "11")
  (pin "8")
  (pin "5")
  (pin "16")
  (pin "13")
  (pin "15")
  (pin "3")
  (pin "6")
  (pin "2")
  (pin "14")
  (pin "10")
  (pin "25")
  (pin "22")
  (pin "21")
  (pin "24")
  (pin "23")
  (pin "26")
  (pin "37")
  (pin "35")
  (pin "30")
  (pin "29")
  (pin "34")
  (pin "31")
  (pin "38")
  (pin "39")
  (pin "32")
  (pin "33")
  (pin "36")
  (pin "28")
  (pin "20")
  (pin "27"))
 (symbol
  (lib_id "Device:C_Polarized_US")
  (at 191.77 104.14 0)
  (unit 1)
  (body_style 1)
  (exclude_from_sim no)
  (in_bom yes)
  (on_board yes)
  (in_pos_files yes)
  (dnp no)
  (fields_autoplaced yes)
  (property "Reference" "C1" (at 195.58 102.2349 0) (show_name no) (do_not_autoplace no) (effects (font (size 1.27 1.27)) (justify left)))
  (property "Value" "470uF" (at 195.58 104.7749 0) (show_name no) (do_not_autoplace no) (effects (font (size 1.27 1.27)) (justify left)))
  (property "Footprint" "" (at 191.77 104.14 0) (hide yes) (show_name no) (do_not_autoplace no) (effects (font (size 1.27 1.27))))
  (property "Datasheet" "" (at 191.77 104.14 0) (hide yes) (show_name no) (do_not_autoplace no) (effects (font (size 1.27 1.27))))
  (property "Description" "Polarized capacitor, US symbol" (at 191.77 104.14 0) (hide yes) (show_name no) (do_not_autoplace no) (effects (font (size 1.27 1.27))))
  (pin "2")
  (pin "1"))
 (symbol
  (lib_id "power:+5V")
  (at 133.35 104.14 270)
  (unit 1)
  (body_style 1)
  (exclude_from_sim no)
  (in_bom yes)
  (on_board yes)
  (in_pos_files yes)
  (dnp no)
  (property "Reference" "#PWR02" (at 129.54 104.14 0) (hide yes) (show_name no) (do_not_autoplace no) (effects (font (size 1.27 1.27))))
  (property "Value" "+5V" (at 133.35 101.6 0) (show_name no) (do_not_autoplace no) (effects (font (size 1.27 1.27))))
  (property "Footprint" "" (at 133.35 104.14 0) (hide yes) (show_name no) (do_not_autoplace no) (effects (font (size 1.27 1.27))))
  (property "Datasheet" "" (at 133.35 104.14 0) (hide yes) (show_name no) (do_not_autoplace no) (effects (font (size 1.27 1.27))))
  (property "Description" "Power symbol creates a global label with name \"+5V\"" (at 133.35 104.14 0) (hide yes) (show_name no) (do_not_autoplace no) (effects (font (size 1.27 1.27))))
  (pin "1"))
 (symbol
  (lib_id "Connector_Generic:Conn_01x04")
  (at 140.97 113.03 0)
  (unit 1)
  (body_style 1)
  (exclude_from_sim no)
  (in_bom yes)
  (on_board yes)
  (in_pos_files yes)
  (dnp no)
  (fields_autoplaced yes)
  (property "Reference" "J3" (at 143.51 113.0299 0) (show_name no) (do_not_autoplace no) (effects (font (size 1.27 1.27)) (justify left)))
  (property "Value" "HC-SR04" (at 143.51 115.5699 0) (show_name no) (do_not_autoplace no) (effects (font (size 1.27 1.27)) (justify left)))
  (property "Footprint" "" (at 140.97 113.03 0) (hide yes) (show_name no) (do_not_autoplace no) (effects (font (size 1.27 1.27))))
  (property "Datasheet" "" (at 140.97 113.03 0) (hide yes) (show_name no) (do_not_autoplace no) (effects (font (size 1.27 1.27))))
  (property "Description" "Generic connector, single row, 01x04, script generated (kicad-library-utils/schlib/autogen/connector/)" (at 140.97 113.03 0) (hide yes) (show_name no) (do_not_autoplace no) (effects (font (size 1.27 1.27))))
  (pin "3")
  (pin "4")
  (pin "2")
  (pin "1"))
 (symbol
  (lib_id "Device:R_US")
  (at 118.11 120.65 90)
  (unit 1)
  (body_style 1)
  (exclude_from_sim no)
  (in_bom yes)
  (on_board yes)
  (in_pos_files yes)
  (dnp no)
  (property "Reference" "R3" (at 118.618 124.46 0) (show_name no) (do_not_autoplace no) (effects (font (size 1.27 1.27)) (justify left)))
  (property "Value" "1K" (at 121.158 124.46 0) (show_name no) (do_not_autoplace no) (effects (font (size 1.27 1.27)) (justify left)))
  (property "Footprint" "" (at 118.364 119.634 90) (hide yes) (show_name no) (do_not_autoplace no) (effects (font (size 1.27 1.27))))
  (property "Datasheet" "" (at 118.11 120.65 0) (hide yes) (show_name no) (do_not_autoplace no) (effects (font (size 1.27 1.27))))
  (property "Description" "Resistor, US symbol" (at 118.11 120.65 0) (hide yes) (show_name no) (do_not_autoplace no) (effects (font (size 1.27 1.27))))
  (pin "2")
  (pin "1"))
 (symbol
  (lib_id "power:+3V3")
  (at 144.78 80.01 270)
  (unit 1)
  (body_style 1)
  (exclude_from_sim no)
  (in_bom yes)
  (on_board yes)
  (in_pos_files yes)
  (dnp no)
  (property "Reference" "#PWR01" (at 140.97 80.01 0) (hide yes) (show_name no) (do_not_autoplace no) (effects (font (size 1.27 1.27))))
  (property "Value" "+3V3" (at 144.78 77.216 0) (show_name no) (do_not_autoplace no) (effects (font (size 1.27 1.27))))
  (property "Footprint" "" (at 144.78 80.01 0) (hide yes) (show_name no) (do_not_autoplace no) (effects (font (size 1.27 1.27))))
  (property "Datasheet" "" (at 144.78 80.01 0) (hide yes) (show_name no) (do_not_autoplace no) (effects (font (size 1.27 1.27))))
  (property "Description" "Power symbol creates a global label with name \"+3V3\"" (at 144.78 80.01 0) (hide yes) (show_name no) (do_not_autoplace no) (effects (font (size 1.27 1.27))))
  (pin "1"))
 (symbol
  (lib_id "Device:R_US")
  (at 135.89 90.17 0)
  (unit 1)
  (body_style 1)
  (exclude_from_sim no)
  (in_bom yes)
  (on_board yes)
  (in_pos_files yes)
  (dnp no)
  (fields_autoplaced yes)
  (property "Reference" "R4" (at 138.43 88.8999 0) (show_name no) (do_not_autoplace no) (effects (font (size 1.27 1.27)) (justify left)))
  (property "Value" "220" (at 138.43 91.4399 0) (show_name no) (do_not_autoplace no) (effects (font (size 1.27 1.27)) (justify left)))
  (property "Footprint" "" (at 136.906 90.424 90) (hide yes) (show_name no) (do_not_autoplace no) (effects (font (size 1.27 1.27))))
  (property "Datasheet" "" (at 135.89 90.17 0) (hide yes) (show_name no) (do_not_autoplace no) (effects (font (size 1.27 1.27))))
  (property "Description" "Resistor, US symbol" (at 135.89 90.17 0) (hide yes) (show_name no) (do_not_autoplace no) (effects (font (size 1.27 1.27))))
  (pin "2")
  (pin "1"))
 (symbol
  (lib_id "Device:LED")
  (at 139.7 95.25 180)
  (unit 1)
  (body_style 1)
  (exclude_from_sim no)
  (in_bom yes)
  (on_board yes)
  (in_pos_files yes)
  (dnp no)
  (fields_autoplaced yes)
  (property "Reference" "D1" (at 141.2875 101.6 0) (show_name no) (do_not_autoplace no) (effects (font (size 1.27 1.27))))
  (property "Value" "LED" (at 141.2875 99.06 0) (show_name no) (do_not_autoplace no) (effects (font (size 1.27 1.27))))
  (property "Footprint" "" (at 139.7 95.25 0) (hide yes) (show_name no) (do_not_autoplace no) (effects (font (size 1.27 1.27))))
  (property "Datasheet" "" (at 139.7 95.25 0) (hide yes) (show_name no) (do_not_autoplace no) (effects (font (size 1.27 1.27))))
  (property "Description" "Light emitting diode" (at 139.7 95.25 0) (hide yes) (show_name no) (do_not_autoplace no) (effects (font (size 1.27 1.27))))
  (property "Sim.Pins" "1=K 2=A" (at 139.7 95.25 0) (hide yes) (show_name no) (do_not_autoplace no) (effects (font (size 1.27 1.27))))
  (pin "2")
  (pin "1"))
 (symbol
  (lib_id "Connector_Generic:Conn_01x04")
  (at 162.56 80.01 0)
  (unit 1)
  (body_style 1)
  (exclude_from_sim no)
  (in_bom yes)
  (on_board yes)
  (in_pos_files yes)
  (dnp no)
  (property "Reference" "J2" (at 166.116 80.01 0) (show_name no) (do_not_autoplace no) (effects (font (size 1.27 1.27)) (justify left)))
  (property "Value" "SSD1306 OLED" (at 166.116 82.55 0) (show_name no) (do_not_autoplace no) (effects (font (size 1.27 1.27)) (justify left)))
  (property "Footprint" "" (at 162.56 80.01 0) (hide yes) (show_name no) (do_not_autoplace no) (effects (font (size 1.27 1.27))))
  (property "Datasheet" "" (at 162.56 80.01 0) (hide yes) (show_name no) (do_not_autoplace no) (effects (font (size 1.27 1.27))))
  (property "Description" "Generic connector, single row, 01x04, script generated (kicad-library-utils/schlib/autogen/connector/)" (at 162.56 80.01 0) (hide yes) (show_name no) (do_not_autoplace no) (effects (font (size 1.27 1.27))))
  (pin "2")
  (pin "3")
  (pin "1")
  (pin "4"))
 (symbol
  (lib_id "Device:R_US")
  (at 110.49 124.46 0)
  (unit 1)
  (body_style 1)
  (exclude_from_sim no)
  (in_bom yes)
  (on_board yes)
  (in_pos_files yes)
  (dnp no)
  (fields_autoplaced yes)
  (property "Reference" "R2" (at 113.03 123.1899 0) (show_name no) (do_not_autoplace no) (effects (font (size 1.27 1.27)) (justify left)))
  (property "Value" "1K" (at 113.03 125.7299 0) (show_name no) (do_not_autoplace no) (effects (font (size 1.27 1.27)) (justify left)))
  (property "Footprint" "" (at 111.506 124.714 90) (hide yes) (show_name no) (do_not_autoplace no) (effects (font (size 1.27 1.27))))
  (property "Datasheet" "" (at 110.49 124.46 0) (hide yes) (show_name no) (do_not_autoplace no) (effects (font (size 1.27 1.27))))
  (property "Description" "Resistor, US symbol" (at 110.49 124.46 0) (hide yes) (show_name no) (do_not_autoplace no) (effects (font (size 1.27 1.27))))
  (pin "1")
  (pin "2"))
 (symbol
  (lib_id "Device:R_US")
  (at 129.54 119.38 0)
  (unit 1)
  (body_style 1)
  (exclude_from_sim no)
  (in_bom yes)
  (on_board yes)
  (in_pos_files yes)
  (dnp no)
  (property "Reference" "R1" (at 125.476 118.11 0) (show_name no) (do_not_autoplace no) (effects (font (size 1.27 1.27)) (justify left)))
  (property "Value" "1K" (at 125.476 120.65 0) (show_name no) (do_not_autoplace no) (effects (font (size 1.27 1.27)) (justify left)))
  (property "Footprint" "" (at 130.556 119.634 90) (hide yes) (show_name no) (do_not_autoplace no) (effects (font (size 1.27 1.27))))
  (property "Datasheet" "" (at 129.54 119.38 0) (hide yes) (show_name no) (do_not_autoplace no) (effects (font (size 1.27 1.27))))
  (property "Description" "Resistor, US symbol" (at 129.54 119.38 0) (hide yes) (show_name no) (do_not_autoplace no) (effects (font (size 1.27 1.27))))
  (pin "2")
  (pin "1"))
 (sheet_instances
  (path ""
   (page "1")))
 (embedded_fonts no))
